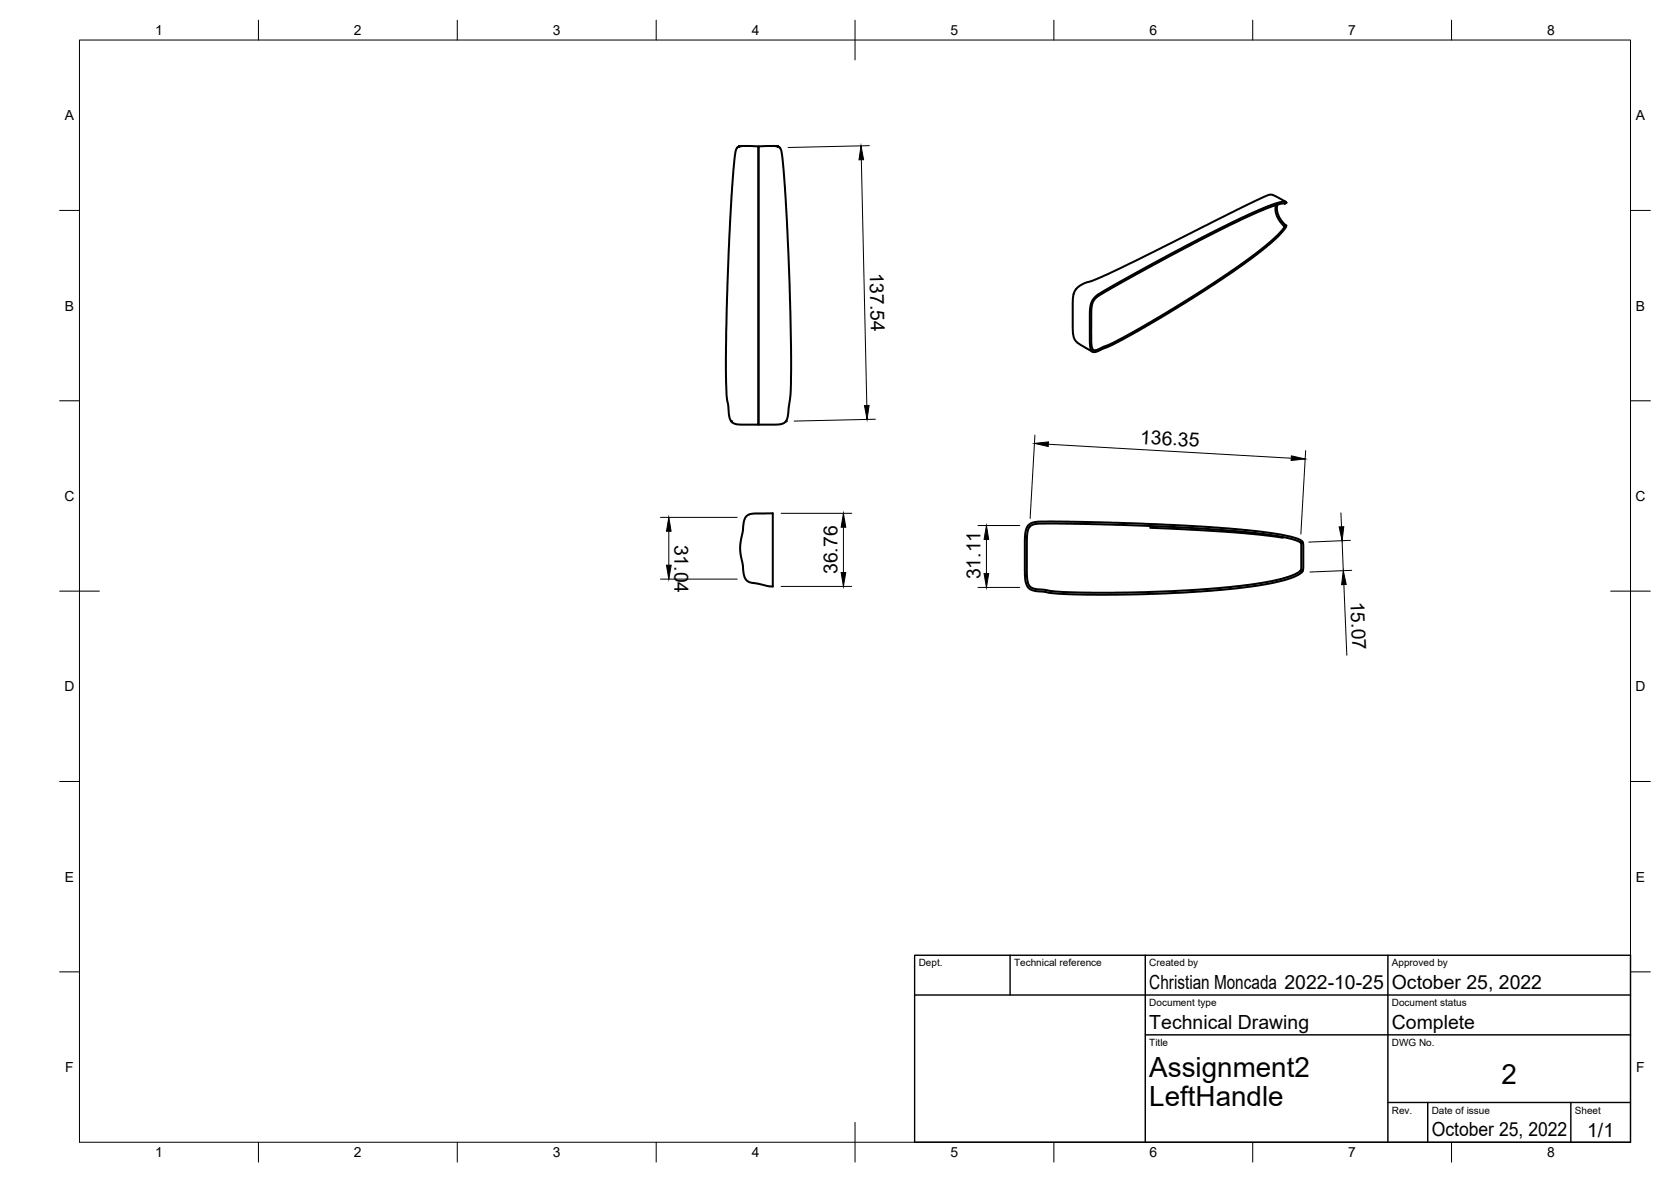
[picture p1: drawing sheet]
<svg xmlns="http://www.w3.org/2000/svg" width="420mm" height="297mm" viewBox="0 0 420 297" stroke-linecap="round" stroke-linejoin="round" font-family="sans-serif">
<!-- layer: Visible -->
<path d="M187.3 36.7l3.4 .1v69.9l5.4-.1 .7-.1 .7-.6 .6-1.1 .7-6.4 .1-11-.4-15.7-1.1-24.6-1-9.2-.6-1-1.6-.2 1.4 .1M193.6 36.7h.1M194.2 36.7l-3.5 .1v69.9h-5.1l-.9-.2-.7-.4-.6-1.3-.7-5.8-.2-9.3 .2-12.3 .7-18 .7-12.3 .9-9.2 .3-.7 .4-.3 1.6-.2-1.5 .1M320.9 51.5l-.2 1.1 .3 1.5 .6 1.3 1 1.2a.51 .51 0 0 1 .4 .5 .51 .51 0 0 1-.4 .5l-2.2 2.3-4.5 3.7-7 5-6.2 4.1-9 5.6-9.7 5.7-5.2 2.7-2.7 1.1-1 .2-.5-.5-.2-1.2v-8.7l.5-1.9 1.1-1.2 14-7.9 17.5-9.2 10.9-5 3.1-1.1 1.6-.1 .4-.3-.3-.2h-.8l-2.3 .7-3.7 1.4-5.9 2.7-15.8 8.2-18.3 10.1-1.7 1.6-.4 .9-.2 1.3-.1 8.3 .2 1.6 .2 .6 .5 .4 .6-.1 5.3-2.3 10.3-5.9 10.8-6.6 8.6-5.6 6.9-5.2 4.2-3.7 1.2-1.3 .6-1.1M321.2 51.4l-.1 1.2 .2 1 1.1 2.1 1 1-.4 .2M323.3 50.7l-3.4-1.7-.5-.1-1 .3-6 2.9-30.2 15-5.3 2.5-4.1 1.5-1.4 .7-1.1 1.2-.5 1.8v9.2l.4 1.3 .6 .8 3.9 2.3M187.7 129.7l.7-.4 1-.2 4.9-.1v18.4l-5.7-1-.8-.5-.6-.8-1-5.9-.1-1.7 .9-6.5zM259 132.3l1.2-.6 2.7-.1 25.2 .5 18.4 1 9.2 .8 5 .7 4.6 1 1.8 .8 .1 6.7-.5 .6-1.6 .9-4.4 1.2-6.8 1.2-9.3 .9-9.9 .7-14.6 .4-13.2-.3-6.5-.7-1-.3-.6-.5-.5-1.7-.1-10.5 .2-1.7zM259 132.3l-.1 .1M289.2 132.6l20.8 1.2 7.2 .6 5.4 .7M327.1 136.4h.5l.1 .3v6l-.1 .7h-.6M327.6 136.4l-.2-.4-.7-.4-2.8-.9-7.2-1.1-6-.6-19.6-1.3-25.8-.7-4.5 .1-1.8 .5-.5 .5-.4 .8-.4 2.9v9.1l.2 1.5 .4 .9 .5 .6 .8 .4 4.7 .7 8.9 .4h11l12.1-.4 11-.8 8.5-1 5.7-1.1 4.2-1.3 1.3-.7 .6-.7" fill="none" stroke="#000" stroke-width=".51"/>
<g fill="#000">
<circle cx="187.9" cy="36.7" r=".25"/>
<circle cx="183.9" cy="105.9" r=".25"/>
<circle cx="197.6" cy="105.9" r=".25"/>
</g>
<!-- layer: BORDER -->
<g fill="none" stroke="#000" stroke-width=".25">
<path d="M20 10.1h390v276.9h-390zM65 5.1v5M115 5.1v5M165 5.1v5M215 5.1v10M265 5.1v5M315 5.1v5M365 5.1v5M15 52.9h5M410 52.9h5M15 100.7h5M410 100.7h5"/>
<path d="M15 148.6h10M405 148.6h10M15 196.4h5M410 196.4h5M15 244.2h5M410 244.2h5M65 287v5M115 287v5M165 287v5M215 282.1v9.9M265 287v5M315 287v5"/>
<path d="M365 287v5"/>
</g>
<!-- layer: TITLEBLOCK -->
<path d="M230 240.1h180v46.9h-180zM230 250h180M254 240.1v9.9M288 240.1v46.9M349 240.1v46.9M288 260.1h122M349 277.1h61M359 277.1v9.9M395 277.1v9.9" fill="none" stroke="#000" stroke-width=".36"/>
<!-- layer: FD_Dimensions -->
<g fill="none" stroke="#000" stroke-width=".25">
<path d="M218.6 36.6l-20.4 .5M216.6 40.2l1.4 61.7M220.1 105.4l-20.4 .4M260.2 109.3l-1.2 21M263.6 111.6l61.1 3.6M328.3 113.2l-1.2 21M166.1 130h19.3M168.2 133.5v8.5M196.4 129h17.8M212.1 132.5v11.4M245.9 132.1h10.5M248 135.6v8.5"/>
<path d="M337.2 128.9l.1 3.5M337.5 135.9l.3 7.5M339.6 135.8l-10.5 .4M166.1 145.5h19.3M196.4 147.4h17.8M245.9 147.6h10.5M337.9 146.9l.7 17.8M339.9 143.3l-10.5 .4"/>
</g>
<path d="M216.5 36.6l.6 3.5-1.1 .1zM217.4 101.9h1.1l-.5 3.5zM260.1 111.4l3.5-.4v1.2zM324.7 114.6l3.5 .7-3.6 .4zM168.2 130l.5 3.5h-1.1zM212.1 129l.6 3.5h-1.2zM248 132.1l.6 3.5h-1.2zM336.7 132.4h1.2l-.4 3.5zM167.6 142h1.2l-.6 3.5zM211.5 143.9h1.2l-.6 3.5zM247.4 144.1h1.2l-.6 3.5zM337.8 143.4l.7 3.5h-1.2z" fill="#000" stroke="#000" stroke-width=".25"/>
<g font-size="7">
<text x="289" y="270.6">Assignment2</text>
<text x="377.5" y="272.3">2</text>
<text x="289" y="278.1">LeftHandle</text>
</g>
<g font-size="4.9">
<text x="218.7" y="68.5" transform="rotate(89 218.7 68.5)">137.54</text>
<text x="286.6" y="111.5" transform="rotate(3 286.6 111.5)">136.35</text>
<text x="169.6" y="136.8" transform="rotate(90 169.6 136.8)">31.04</text>
<text x="210.6" y="144.3" transform="rotate(-90 210.6 144.3)">36.76</text>
<text x="246.5" y="145.6" transform="rotate(-90 246.5 145.6)">31.11</text>
<text x="339.6" y="151.2" transform="rotate(88 339.6 151.2)">15.07</text>
<text x="289" y="248.5">Christian Moncada 2022-10-25</text>
<text x="350" y="248.5">October 25, 2022</text>
<text x="289" y="258.6">Technical Drawing</text>
<text x="350" y="258.6">Complete</text>
<text x="360" y="285.5">October 25, 2022</text>
<text x="399.1" y="285.7">1/1</text>
</g>
<g font-size="3.5">
<text x="39" y="8.8">1</text>
<text x="89" y="8.8">2</text>
<text x="139" y="8.8">3</text>
<text x="189" y="8.8">4</text>
<text x="239" y="8.8">5</text>
<text x="289" y="8.8">6</text>
<text x="339" y="8.8">7</text>
<text x="389" y="8.8">8</text>
<text x="16.3" y="30.2">A</text>
<text x="411.3" y="30.2">A</text>
<text x="16.3" y="78">B</text>
<text x="411.3" y="78">B</text>
<text x="16.2" y="125.9">C</text>
<text x="411.2" y="125.9">C</text>
<text x="16.2" y="173.7">D</text>
<text x="411.2" y="173.7">D</text>
<text x="16.3" y="221.6">E</text>
<text x="411.3" y="221.6">E</text>
<text x="16.4" y="269.4">F</text>
<text x="411.4" y="269.4">F</text>
<text x="39" y="290.8">1</text>
<text x="89" y="290.8">2</text>
<text x="139" y="290.8">3</text>
<text x="189" y="290.8">4</text>
<text x="239" y="290.8">5</text>
<text x="289" y="290.8">6</text>
<text x="339" y="290.8">7</text>
<text x="389" y="290.8">8</text>
</g>
<g font-size="2.5">
<text x="231" y="242.9">Dept.</text>
<text x="255" y="242.9">Technical reference</text>
<text x="289" y="242.9">Created by</text>
<text x="350" y="242.9">Approved by</text>
<text x="289" y="252.8">Document type</text>
<text x="350" y="252.8">Document status</text>
<text x="289" y="262.9">Title</text>
<text x="350" y="262.9">DWG No.</text>
<text x="350" y="279.9">Rev.</text>
<text x="360" y="279.9">Date of issue</text>
<text x="396" y="279.9">Sheet</text>
</g>
</svg>
